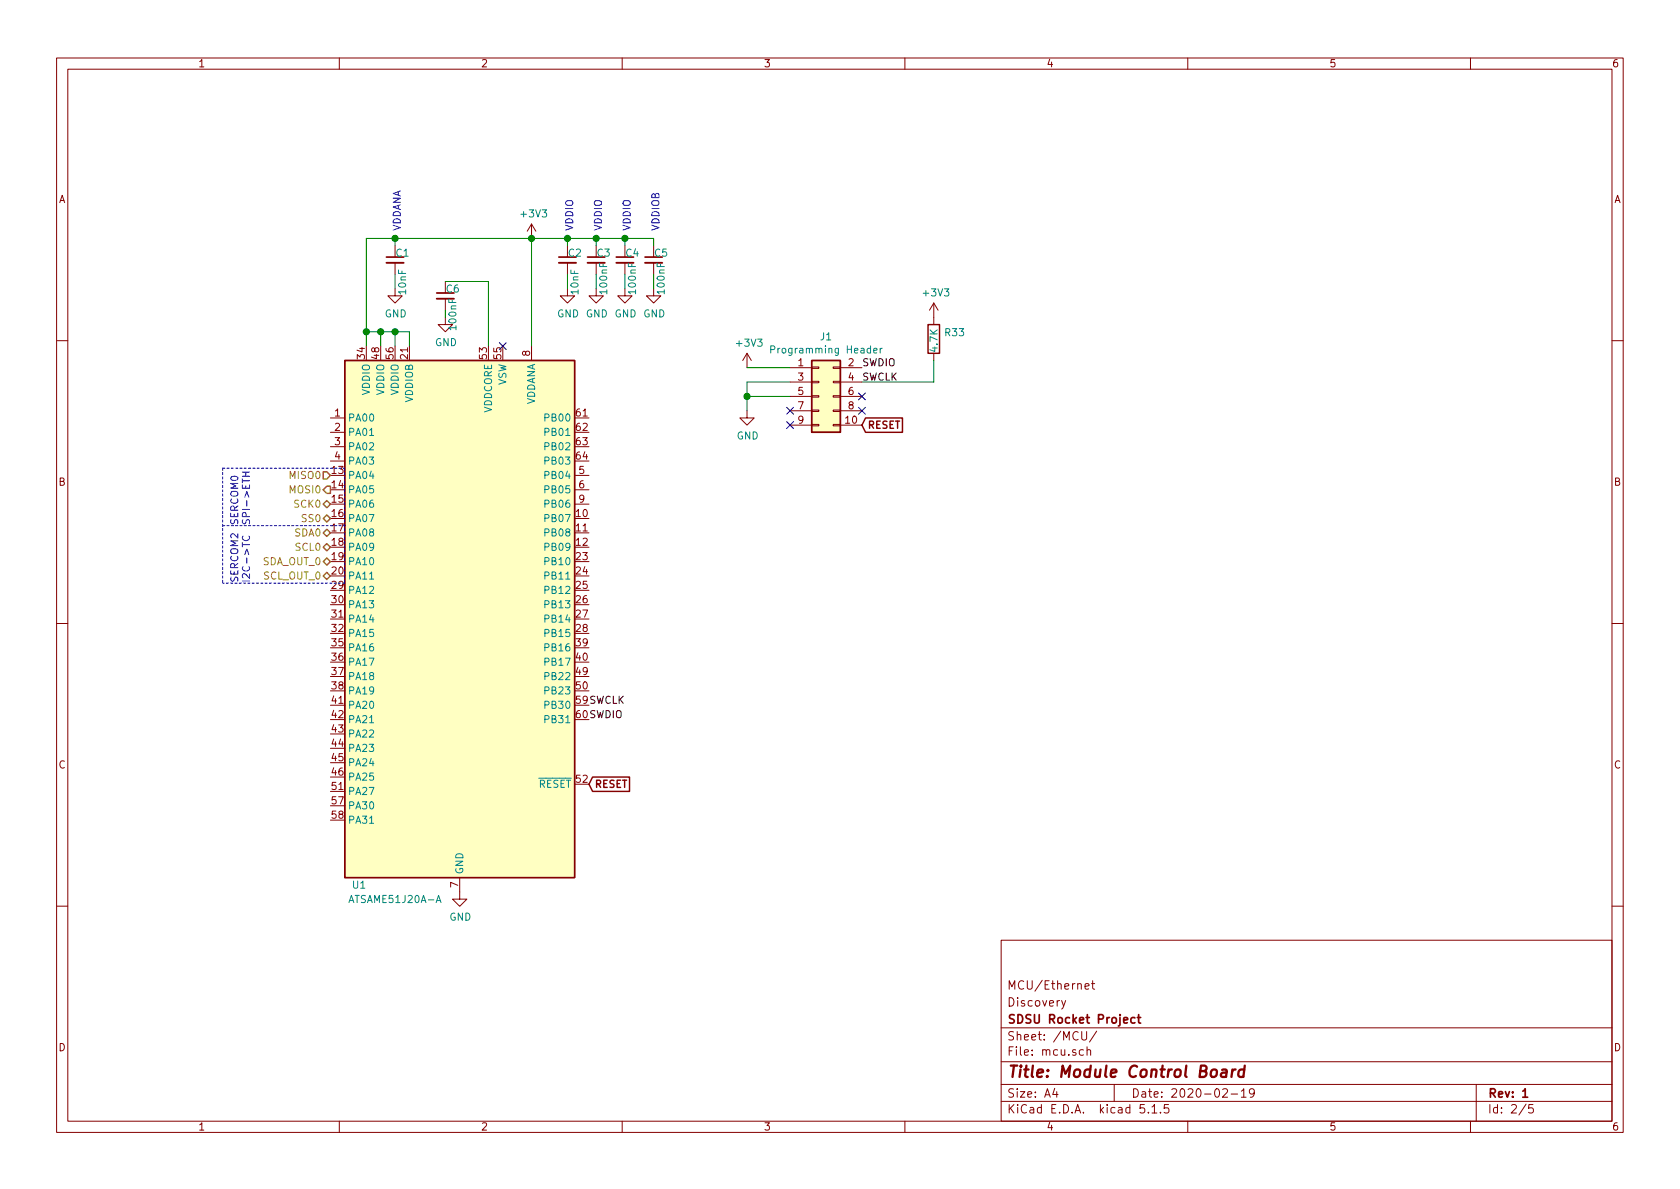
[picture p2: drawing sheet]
EESchema Schematic File Version 4
EELAYER 30 0
EELAYER END
$Descr A4 11693 8268
encoding utf-8
Sheet 2 5
Title "Module Control Board"
Date "2020-02-19"
Rev "1"
Comp "SDSU Rocket Project"
Comment1 "Discovery"
Comment2 "MCU/Ethernet"
Comment3 ""
Comment4 ""
$EndDescr
$Comp
L mcb:ATSAME51J20A-A U1
U 1 1
P 3200 4300
F 0 "U1" H 2500 2450 50  0000 C CNN
F 1 "ATSAME51J20A-A" H 2750 2350 50  0000 C CNN
F 2 "Package_QFP:TQFP-64_10x10mm_P0.5mm" H 4500 6200 50  0001 C CNN
F 3 "http://ww1.microchip.com/downloads/en/DeviceDoc/60001507E.pdf" H 3200 4300 50  0001 C CNN
	1    3200 4300
	1    0    0    -1  
$EndComp
Wire Wire Line
	2850 2400 2850 2300
Wire Wire Line
	2850 2300 2750 2300
Wire Wire Line
	2550 2300 2550 2400
Wire Wire Line
	2650 2400 2650 2300
Connection ~ 2650 2300
Wire Wire Line
	2650 2300 2550 2300
Wire Wire Line
	2750 2400 2750 2300
Connection ~ 2750 2300
Wire Wire Line
	2750 2300 2650 2300
NoConn ~ 3500 2400
Wire Wire Line
	2550 2300 2550 1650
Connection ~ 2550 2300
$Comp
L Device:C_Small C1
U 1 1
P 2750 1800
F 0 "C1" H 2750 1850 50  0000 L CNN
F 1 "10nF" V 2800 1550 50  0000 L CNN
F 2 "Capacitor_SMD:C_1806_4516Metric_Pad1.57x1.80mm_HandSolder" H 2750 1800 50  0001 C CNN
F 3 "~" H 2750 1800 50  0001 C CNN
	1    2750 1800
	1    0    0    -1  
$EndComp
Wire Wire Line
	2550 1650 2750 1650
Wire Wire Line
	2750 1650 2750 1700
$Comp
L Device:C_Small C6
U 1 1
P 3100 2050
F 0 "C6" H 3100 2100 50  0000 L CNN
F 1 "100nF" V 3150 1800 50  0000 L CNN
F 2 "Capacitor_SMD:C_1806_4516Metric_Pad1.57x1.80mm_HandSolder" H 3100 2050 50  0001 C CNN
F 3 "~" H 3100 2050 50  0001 C CNN
	1    3100 2050
	1    0    0    -1  
$EndComp
Wire Wire Line
	3100 2200 3100 2150
Wire Wire Line
	3400 2400 3400 1950
Wire Wire Line
	3400 1950 3100 1950
Wire Wire Line
	3700 2400 3700 1650
Wire Wire Line
	3700 1650 2750 1650
Connection ~ 2750 1650
$Comp
L Device:C_Small C2
U 1 1
P 3950 1800
F 0 "C2" H 3950 1850 50  0000 L CNN
F 1 "10nF" V 4000 1550 50  0000 L CNN
F 2 "Capacitor_SMD:C_1806_4516Metric_Pad1.57x1.80mm_HandSolder" H 3950 1800 50  0001 C CNN
F 3 "~" H 3950 1800 50  0001 C CNN
	1    3950 1800
	1    0    0    -1  
$EndComp
$Comp
L Device:C_Small C3
U 1 1
P 4150 1800
F 0 "C3" H 4150 1850 50  0000 L CNN
F 1 "100nF" V 4200 1550 50  0000 L CNN
F 2 "Capacitor_SMD:C_1806_4516Metric_Pad1.57x1.80mm_HandSolder" H 4150 1800 50  0001 C CNN
F 3 "~" H 4150 1800 50  0001 C CNN
	1    4150 1800
	1    0    0    -1  
$EndComp
$Comp
L Device:C_Small C4
U 1 1
P 4350 1800
F 0 "C4" H 4350 1850 50  0000 L CNN
F 1 "100nF" V 4400 1550 50  0000 L CNN
F 2 "Capacitor_SMD:C_1806_4516Metric_Pad1.57x1.80mm_HandSolder" H 4350 1800 50  0001 C CNN
F 3 "~" H 4350 1800 50  0001 C CNN
	1    4350 1800
	1    0    0    -1  
$EndComp
$Comp
L Device:C_Small C5
U 1 1
P 4550 1800
F 0 "C5" H 4550 1850 50  0000 L CNN
F 1 "100nF" V 4600 1550 50  0000 L CNN
F 2 "Capacitor_SMD:C_1806_4516Metric_Pad1.57x1.80mm_HandSolder" H 4550 1800 50  0001 C CNN
F 3 "~" H 4550 1800 50  0001 C CNN
	1    4550 1800
	1    0    0    -1  
$EndComp
Wire Wire Line
	3700 1650 3950 1650
Wire Wire Line
	3950 1650 3950 1700
Connection ~ 3700 1650
Wire Wire Line
	3950 1650 4150 1650
Wire Wire Line
	4150 1650 4150 1700
Connection ~ 3950 1650
Wire Wire Line
	4150 1650 4350 1650
Wire Wire Line
	4350 1650 4350 1700
Connection ~ 4150 1650
Wire Wire Line
	4350 1650 4550 1650
Wire Wire Line
	4550 1650 4550 1700
Connection ~ 4350 1650
$Comp
L power:GND #PWR02
U 1 1
P 2750 2000
F 0 "#PWR02" H 2750 1750 50  0001 C CNN
F 1 "GND" H 2755 1827 50  0000 C CNN
F 2 "" H 2750 2000 50  0001 C CNN
F 3 "" H 2750 2000 50  0001 C CNN
	1    2750 2000
	1    0    0    -1  
$EndComp
$Comp
L power:GND #PWR03
U 1 1
P 3950 2000
F 0 "#PWR03" H 3950 1750 50  0001 C CNN
F 1 "GND" H 3955 1827 50  0000 C CNN
F 2 "" H 3950 2000 50  0001 C CNN
F 3 "" H 3950 2000 50  0001 C CNN
	1    3950 2000
	1    0    0    -1  
$EndComp
$Comp
L power:GND #PWR04
U 1 1
P 4150 2000
F 0 "#PWR04" H 4150 1750 50  0001 C CNN
F 1 "GND" H 4155 1827 50  0000 C CNN
F 2 "" H 4150 2000 50  0001 C CNN
F 3 "" H 4150 2000 50  0001 C CNN
	1    4150 2000
	1    0    0    -1  
$EndComp
$Comp
L power:GND #PWR05
U 1 1
P 4350 2000
F 0 "#PWR05" H 4350 1750 50  0001 C CNN
F 1 "GND" H 4355 1827 50  0000 C CNN
F 2 "" H 4350 2000 50  0001 C CNN
F 3 "" H 4350 2000 50  0001 C CNN
	1    4350 2000
	1    0    0    -1  
$EndComp
$Comp
L power:GND #PWR06
U 1 1
P 4550 2000
F 0 "#PWR06" H 4550 1750 50  0001 C CNN
F 1 "GND" H 4555 1827 50  0000 C CNN
F 2 "" H 4550 2000 50  0001 C CNN
F 3 "" H 4550 2000 50  0001 C CNN
	1    4550 2000
	1    0    0    -1  
$EndComp
Wire Wire Line
	2750 1900 2750 2000
Wire Wire Line
	3950 1900 3950 2000
Wire Wire Line
	4150 1900 4150 2000
Wire Wire Line
	4350 1900 4350 2000
Wire Wire Line
	4550 1900 4550 2000
$Comp
L power:+3V3 #PWR01
U 1 1
P 3700 1650
F 0 "#PWR01" H 3700 1500 50  0001 C CNN
F 1 "+3V3" H 3715 1823 50  0000 C CNN
F 2 "" H 3700 1650 50  0001 C CNN
F 3 "" H 3700 1650 50  0001 C CNN
	1    3700 1650
	1    0    0    -1  
$EndComp
Text Notes 2800 1600 1    50   ~ 0
VDDANA
Text Notes 4000 1600 1    50   ~ 0
VDDIO
Text Notes 4200 1600 1    50   ~ 0
VDDIO
Text Notes 4400 1600 1    50   ~ 0
VDDIO
Text Notes 4600 1600 1    50   ~ 0
VDDIOB
$Comp
L power:GND #PWR07
U 1 1
P 3100 2200
F 0 "#PWR07" H 3100 1950 50  0001 C CNN
F 1 "GND" H 3105 2027 50  0000 C CNN
F 2 "" H 3100 2200 50  0001 C CNN
F 3 "" H 3100 2200 50  0001 C CNN
	1    3100 2200
	1    0    0    -1  
$EndComp
$Comp
L Connector_Generic:Conn_02x05_Odd_Even J1
U 1 1
P 5700 2750
F 0 "J1" H 5750 3167 50  0000 C CNN
F 1 "Programming Header" H 5750 3076 50  0000 C CNN
F 2 "Connector_PinHeader_2.54mm:PinHeader_2x05_P2.54mm_Vertical" H 5700 2750 50  0001 C CNN
F 3 "~" H 5700 2750 50  0001 C CNN
	1    5700 2750
	1    0    0    -1  
$EndComp
NoConn ~ 5500 2850
NoConn ~ 5500 2950
NoConn ~ 6000 2850
NoConn ~ 6000 2750
Text GLabel 4100 5450 2    50   Input ~ 10
RESET
Text GLabel 6000 2950 2    50   Input ~ 10
RESET
Text Label 4100 4900 0    50   ~ 0
SWCLK
Text Label 4100 5000 0    50   ~ 0
SWDIO
Text Label 6000 2550 0    50   ~ 0
SWDIO
Text Label 6000 2650 0    50   ~ 0
SWCLK
Wire Wire Line
	6000 2650 6500 2650
Wire Wire Line
	6500 2650 6500 2500
$Comp
L power:+3V3 #PWR08
U 1 1
P 6500 2200
F 0 "#PWR08" H 6500 2050 50  0001 C CNN
F 1 "+3V3" H 6515 2373 50  0000 C CNN
F 2 "" H 6500 2200 50  0001 C CNN
F 3 "" H 6500 2200 50  0001 C CNN
	1    6500 2200
	1    0    0    -1  
$EndComp
$Comp
L power:+3V3 #PWR09
U 1 1
P 5200 2550
F 0 "#PWR09" H 5200 2400 50  0001 C CNN
F 1 "+3V3" H 5215 2723 50  0000 C CNN
F 2 "" H 5200 2550 50  0001 C CNN
F 3 "" H 5200 2550 50  0001 C CNN
	1    5200 2550
	1    0    0    -1  
$EndComp
Wire Wire Line
	5200 2550 5500 2550
Wire Wire Line
	5500 2650 5200 2650
Wire Wire Line
	5200 2650 5200 2750
Wire Wire Line
	5500 2750 5200 2750
$Comp
L power:GND #PWR010
U 1 1
P 5200 2850
F 0 "#PWR010" H 5200 2600 50  0001 C CNN
F 1 "GND" H 5205 2677 50  0000 C CNN
F 2 "" H 5200 2850 50  0001 C CNN
F 3 "" H 5200 2850 50  0001 C CNN
	1    5200 2850
	1    0    0    -1  
$EndComp
Wire Wire Line
	5200 2750 5200 2850
Connection ~ 5200 2750
Text HLabel 2300 3300 0    50   Input ~ 0
MISO0
Text HLabel 2300 3400 0    50   Output ~ 0
MOSI0
Text HLabel 2300 3500 0    50   BiDi ~ 0
SCK0
Text HLabel 2300 3600 0    50   BiDi ~ 0
SS0
Text Notes 1750 3650 1    50   ~ 0
SERCOM0\nSPI->ETH
Text HLabel 2300 3700 0    50   BiDi ~ 0
SDA0
Text HLabel 2300 3800 0    50   BiDi ~ 0
SCL0
Text HLabel 2300 3900 0    50   BiDi ~ 0
SDA_OUT_0
Text HLabel 2300 4000 0    50   BiDi ~ 0
SCL_OUT_0
Text Notes 1750 4050 1    50   ~ 0
SERCOM2\nI2C->TC
Wire Notes Line
	1550 3650 2400 3650
Wire Notes Line
	2400 4050 1550 4050
Wire Notes Line
	1550 3250 2400 3250
Wire Notes Line
	1550 3250 1550 4050
Wire Notes Line
	2400 3250 2400 4050
$Comp
L Device:R R33
U 1 1
P 6500 2350
F 0 "R33" H 6570 2396 50  0000 L CNN
F 1 "4.7K" V 6500 2250 50  0000 L CNN
F 2 "Resistor_SMD:R_1206_3216Metric_Pad1.42x1.75mm_HandSolder" V 6430 2350 50  0001 C CNN
F 3 "~" H 6500 2350 50  0001 C CNN
	1    6500 2350
	1    0    0    -1  
$EndComp
$Comp
L power:GND #PWR0101
U 1 1
P 3200 6200
F 0 "#PWR0101" H 3200 5950 50  0001 C CNN
F 1 "GND" H 3205 6027 50  0000 C CNN
F 2 "" H 3200 6200 50  0001 C CNN
F 3 "" H 3200 6200 50  0001 C CNN
	1    3200 6200
	1    0    0    -1  
$EndComp
$EndSCHEMATC
